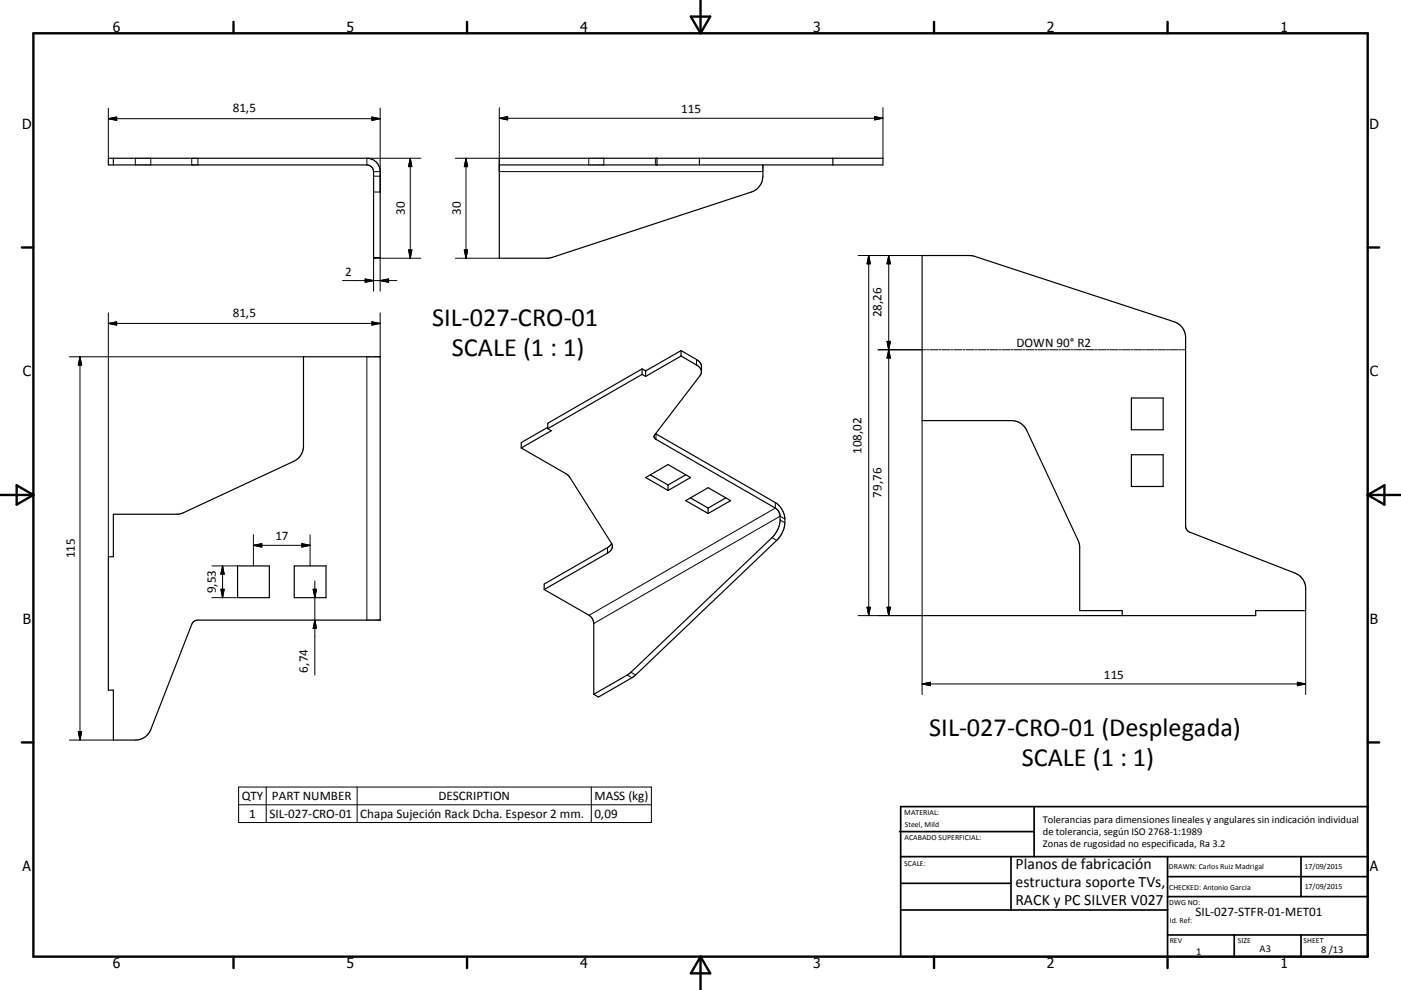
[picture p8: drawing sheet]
<svg xmlns="http://www.w3.org/2000/svg" width="420mm" height="297mm" viewBox="0 0 420 297" stroke-linecap="round" stroke-linejoin="round" font-family="sans-serif">
<g fill="none" stroke="#000" stroke-width=".36">
<path d="M32.5 47.5h77.5a4 4 0 0 1 4 4v26h-2v-26a2.02 2.02 0 0 0-2-2h-77.5zM34 47.5v2M149.7 49.5h115v-2h-115v30h14.2l1.6-.3 59.8-19.6a5.1 5.1 0 0 0 3.4-4.7v-3.4M197 47.5v2M209.7 47.5v2M249.7 47.5v2M276.5 76.7l15.2 .1 60.3 19.7a5 5 0 0 1 3.5 4.8v56.5l.2 1 1 .9 31.6 12.2a5 5 0 0 1 3.2 4.7v6.6h-15v1.5h-40v-1.5h-12.8v-18.9l-.3-1.6-15.6-33.6a4.9 4.9 0 0 0-4.5-2.9h-26.8zM192.5 112.3l1.1 .6M192.5 112.3l-28.3 16.3M192.5 110.7l-28.3 16.3v1.6M192.5 110.7l1.1 .6M192.5 110.7v1.6"/>
<path d="M193.6 111.3v1.6M204.2 106.8l4.6 2.7a2.1 2.1 0 0 1 1.1 3.2l-13.7 17.8-.1 .6 .2 .4 36.2 20.9a3.1 3.1 0 0 1 1.4 2.5 7.8 7.8 0 0 1-2.5 6.4l-42.2 40.4-1.1 .8-10.1 5.8M204.2 106.8l-10.6 6.1M204.2 105.2l-10.6 6.1M204.2 105.2l4.6 2.7a2.49 2.49 0 0 1 1.5 2v1.6M204.2 105.2v1.6M339.2 119.4h9.5v9.5h-9.5zM156.3 134.4l14 8.2 13 20.3a2.07 2.07 0 0 1-1.2 3l-18.9 11M164.2 128.6l1.1 .6-9 5.2M164.2 128.2l-7.9 4.6v1.6M196.6 130.1l35.9 20.7a7.3 7.3 0 0 1 .4 11.3l-42.7 40.7-10.8 6.3-1.4-.8M339.2 136.4h9.5v9.6h-9.5z"/>
<path d="M34 154.3h18.9l1.6-.3 33.6-15.6a5.1 5.1 0 0 0 2.9-4.5v-26.9h23v79h-54.7l-.9 .3-.9 1-12.3 31.6a4.9 4.9 0 0 1-4.6 3.1h-6.6v-15h-1.5v-40h1.5zM193.6 143.3l6.7-3.9 6.7 3.9-6.7 3.9zM195 142.5l5.3 3M200.3 145.5v1.7M205.6 150.2l6.7-3.9 6.7 3.9-6.7 3.9zM205.6 142.5l-5.3 3M207 149.4l5.3 3M212.3 152.4v1.7M217.6 149.4l-5.3 3M71.2 169.8h9.6v9.5h-9.6zM88.2 169.8h9.5v9.5h-9.5zM163.2 176.9l13.4 7.7a3.2 3.2 0 0 1 1.4 2.5v21.2"/>
<path d="M183.4 163.1l-1.3 1.2-18.9 10.9v1.7"/>
</g>
<g fill="none" stroke="#000" stroke-width=".3">
<path d="M32.5 35.6h81.5M32.5 35.6l2.5-.5v1zM32.5 32.4v15.1M111.5 35.1l2.5 .5-2.5 .5zM114 32.4v25.2h-2M149.7 32.3v19.2h79M149.7 35.5h115M149.7 35.5l2.5-.5v1zM262.2 35l2.5 .5-2.5 .5zM264.7 32.3v15.2M40.6 47.5v2M45.2 47.5v2"/>
<path d="M57.5 47.5v2M59.3 47.5v2M112 52.9h2M112 51.5h2M123 47.5l.5 2.5h-1zM123 47.5v30M126.2 47.5h-16.2v2M136.5 47.5h13.2M139.7 47.5v30M139.7 47.5l.5 2.5h-1zM176.5 47.5v2M181 47.5v2"/>
<path d="M196.5 47.5v2M114 77.5h12.2M122.5 75h1l-.5 2.5zM136.5 77.5h13.2M139.2 75h1l-.5 2.5zM257.3 76.7h19.2M260.5 76.7v108M260.5 76.7l.4 2.5h-1zM266.4 76.7v108M266.4 76.7l.6 2.5h-1.1zM32.5 97l2.5-.4v.9zM32.5 93.9v73.1"/>
<path d="M32.5 97h81.5M102.7 84.2h16.3M109.5 83.7l2.5 .5-2.5 .5zM111.5 96.6l2.5 .4-2.5 .5zM112 87.4v-10.2h2v10.2M114 93.9v13.1M114 84.2l2.5-.5v1zM20.8 107h70.2M24 107v115M24 107l.5 2.5h-1zM110 107v79M208.8 107.9v1.6"/>
<path d="M263.3 104.9h14.3M265.9 102.4h1.1l-1.1 5h1.1zM278 104.9h.5M278.8 104.9h2.4M281.5 104.9h.6M282.4 104.9h2.4M285.1 104.9h.6M286 104.9h2.4M288.7 104.9h.6M289.6 104.9h2.4M292.3 104.9h.6M293.2 104.9h2.4"/>
<path d="M295.9 104.9h.6M296.8 104.9h2.4M299.5 104.9h.6M300.4 104.9h2.4M303.1 104.9h.6M304 104.9h2.4M306.7 104.9h.6M307.6 104.9h2.4M310.3 104.9h.6M311.2 104.9h2.4M313.8 104.9h.7M314.8 104.9h2.4"/>
<path d="M317.5 104.9h.5M318.3 104.9h2.4M321 104.9h.6M321.9 104.9h2.4M324.6 104.9h.6M325.5 104.9h2.4M328.2 104.9h.6M329.1 104.9h2.4M331.8 104.9h.6M332.7 104.9h2.4M335.4 104.9h.6M336.3 104.9h2.4"/>
<path d="M339 104.9h.6M339.9 104.9h2.4M342.6 104.9h.6M343.5 104.9h2.4M346.2 104.9h.6M347.1 104.9h2.4M349.8 104.9h.6M350.7 104.9h2.4M353.3 104.9h.7M354.3 104.9h1.2M196.7 130.2v1.6M276.5 126.2v82.2"/>
<path d="M232.5 150.8v1.6l-55.9 32.2M233.9 156l1.4 .8M235.3 155.7l-1.4-.8-55.9 32.2M63.6 179.3h7.6M63.6 169.8h7.6M66.2 176.8h1l-.5 2.5zM66.7 169.8v9.5M66.7 169.8l.5 2.5h-1zM76 163.6h17M76 163.6l2.5-.5v1zM76 160.4v9.4M90.5 163.1l2.5 .5-2.5 .5z"/>
<path d="M93 160.4v9.4M93.9 176.8h1l-.5 2.5zM94.4 174.3v28.2M182.1 164.3v1.6M231.4 161.3l1.5 .8M94.4 186l.5 2.6h-1zM257.3 184.7h79.2M259.9 182.2h1l-.4 2.5zM265.9 182.2h1.1l-.6 2.5zM391.5 183.2v25.2M23.5 219.5h1l-.5 2.5zM188.1 202.5l1.4 .8"/>
<path d="M189.2 201.7l1.4 .8M276.5 205.2h115M276.5 205.2l2.4-.5v1zM389 204.7l2.5 .5-2.5 .5zM20.8 222h13.2M71.5 236.1h123.8v10.7h-123.8zM79.8 236.1v10.7M107.1 236.1v10.7M177.3 236.1v10.7M71.5 241.4h123.8"/>
</g>
<g fill="none" stroke="#000" stroke-width=".71">
<path d="M10 10h400v277h-400zM70 6.6v3.4M140 6.6v3.4M207.1 5h5.8l-2.9 5zM210 0v10M280 6.6v3.4M350 6.6v3.4M6.6 74.2h3.4M410 74.2h3.5M0 148.5h10M5 145.6l5 2.9-5 2.9zM410 148.5h10.1"/>
<path d="M410 148.5l5.1-2.9v5.8zM6.6 222.7h3.4M410 222.7h3.5M70 287v3.4M140 287v3.4M210 287v10M210 287l2.9 5h-5.8zM280 287v3.4M350 287v3.4"/>
</g>
<g fill="none" stroke="#000" stroke-width=".51">
<path d="M269.7 249.5h40.3M270 242h140v45h-140zM270 257h140M303.1 257v16M310 242v15M350 257v30M390.1 257v12M270 265h33.1M270 273h80M350 269h60M350 263h60M350 280.5h60"/>
<path d="M370 280.5v6.5M390.1 280.5v6.5"/>
</g>
<g fill="#000" stroke="#000" stroke-width=".3">
<path d="M32.5 35.6l2.5-.5v1zM111.5 35.1l2.5 .5-2.5 .5zM149.7 35.5l2.5-.5v1zM262.2 35l2.5 .5-2.5 .5zM123 47.5l.5 2.5h-1zM139.7 47.5l.5 2.5h-1zM122.5 75h1l-.5 2.5zM139.2 75h1l-.5 2.5zM260.5 76.7l.4 2.5h-1zM266.4 76.7l.6 2.5h-1.1zM32.5 97l2.5-.4v.9zM109.5 83.7l2.5 .5-2.5 .5z"/>
<path d="M111.5 96.6l2.5 .4-2.5 .5zM114 84.2l2.5-.5v1zM24 107l.5 2.5h-1zM265.9 102.4h1.1l-.6 2.5zM266.4 104.9l.6 2.5h-1.1zM66.2 176.8h1l-.5 2.5zM66.7 169.8l.5 2.5h-1zM76 163.6l2.5-.5v1zM90.5 163.1l2.5 .5-2.5 .5zM93.9 176.8h1l-.5 2.5zM94.4 186l.5 2.6h-1zM259.9 182.2h1l-.4 2.5z"/>
<path d="M265.9 182.2h1.1l-.6 2.5zM23.5 219.5h1l-.5 2.5zM276.5 205.2l2.4-.5v1zM389 204.7l2.5 .5-2.5 .5z"/>
</g>
<g font-size="7.9">
<text x="129.5" y="97.9">SIL-027-CRO-01</text>
<text x="135.5" y="106.8">SCALE (1 : 1)</text>
<text x="278.6" y="220.7">SIL-027-CRO-01 (Desplegada)</text>
<text x="306.3" y="229.7">SCALE (1 : 1)</text>
</g>
<g font-size="4.7">
<text x="304.5" y="260.9">Planos de fabricación</text>
<text x="304.5" y="266.2">estructura soporte TVs,</text>
<text x="304.5" y="271.6">RACK y PC SILVER V027</text>
</g>
<g font-size="4.2">
<text x="33.9" y="9.6">6</text>
<text x="103.9" y="9.6">5</text>
<text x="173.9" y="9.6">4</text>
<text x="243.8" y="9.6">3</text>
<text x="313.9" y="9.6">2</text>
<text x="383.9" y="9.6">1</text>
<text x="6.7" y="38.7">D</text>
<text x="410.5" y="38.7">D</text>
<text x="6.9" y="112.9">C</text>
<text x="410.7" y="112.9">C</text>
<text x="6.9" y="187.1">B</text>
<text x="410.7" y="187.1">B</text>
<text x="6.8" y="261.4">A</text>
<text x="410.7" y="261.4">A</text>
<text x="33.9" y="290.4">6</text>
<text x="103.9" y="290.4">5</text>
<text x="173.9" y="290.4">4</text>
<text x="243.8" y="290.4">3</text>
<text x="313.9" y="290.4">2</text>
<text x="383.9" y="290.4">1</text>
</g>
<g font-size="3.9">
<text x="69.8" y="33.5">81,5</text>
<text x="204.2" y="34">115</text>
<text x="121.4" y="64.5" transform="rotate(-90 121.4 64.5)">30</text>
<text x="138.2" y="64.5" transform="rotate(-90 138.2 64.5)">30</text>
<text x="103.5" y="82.7">2</text>
<text x="69.8" y="95">81,5</text>
<text x="264.3" y="95.2" transform="rotate(-90 264.3 95.2)">28,26</text>
<text x="304.8" y="104.1">DOWN 90° R2</text>
<text x="258.3" y="136.1" transform="rotate(-90 258.3 136.1)">108,02</text>
<text x="264.3" y="149.3" transform="rotate(-90 264.3 149.3)">79,76</text>
<text x="22.4" y="167.6" transform="rotate(-90 22.4 167.6)">115</text>
<text x="82.5" y="162.1">17</text>
<text x="64.7" y="178.1" transform="rotate(-90 64.7 178.1)">9,53</text>
<text x="92.3" y="201.8" transform="rotate(-90 92.3 201.8)">6,74</text>
<text x="331" y="203.6">115</text>
<text x="72.5" y="240">QTY</text>
<text x="74.7" y="245.4">1</text>
<text x="80.8" y="245.4">SIL-027-CRO-01</text>
<text x="81.5" y="240">PART NUMBER</text>
<text x="107.9" y="245.4">Chapa Sujeción Rack Dcha. Espesor 2 mm.</text>
<text x="131.5" y="240">DESCRIPTION</text>
<text x="178.2" y="240.1">MASS (kg)</text>
<text x="178.2" y="245.4">0,09</text>
<text x="358.4" y="274.9">SIL-027-STFR-01-MET01</text>
</g>
<g font-size="3.1">
<text x="312.7" y="246.8">Tolerancias para dimensiones lineales y angulares sin indicación individual</text>
<text x="312.7" y="250.4">de tolerancia, según ISO 2768-1:1989</text>
<text x="312.7" y="254">Zonas de rugosidad no especificada, Ra 3.2</text>
<text x="358.6" y="286.5">1</text>
<text x="377.6" y="285.6">A3</text>
<text x="396.1" y="285.9">8 /13</text>
</g>
<g font-size="2.4">
<text x="271.1" y="244.4">MATERIAL:</text>
<text x="271.2" y="252">ACABADO SUPERFICIAL:</text>
<text x="271.3" y="248">Steel, Mild</text>
<text x="271.1" y="259.7">SCALE:</text>
<text x="350.4" y="260.8">DRAWN: Carlos Ruiz Madrigal</text>
<text x="391.1" y="260.6">17/09/2015</text>
<text x="350.5" y="267">CHECKED: Antonio Garcia</text>
<text x="391.2" y="266.7">17/09/2015</text>
<text x="350.5" y="271.4">DWG NO:</text>
<text x="350.7" y="276.9">Id. Ref:</text>
<text x="350.7" y="282.8">REV</text>
<text x="371.1" y="282.9">SIZE</text>
<text x="390.8" y="283">SHEET</text>
</g>
</svg>
